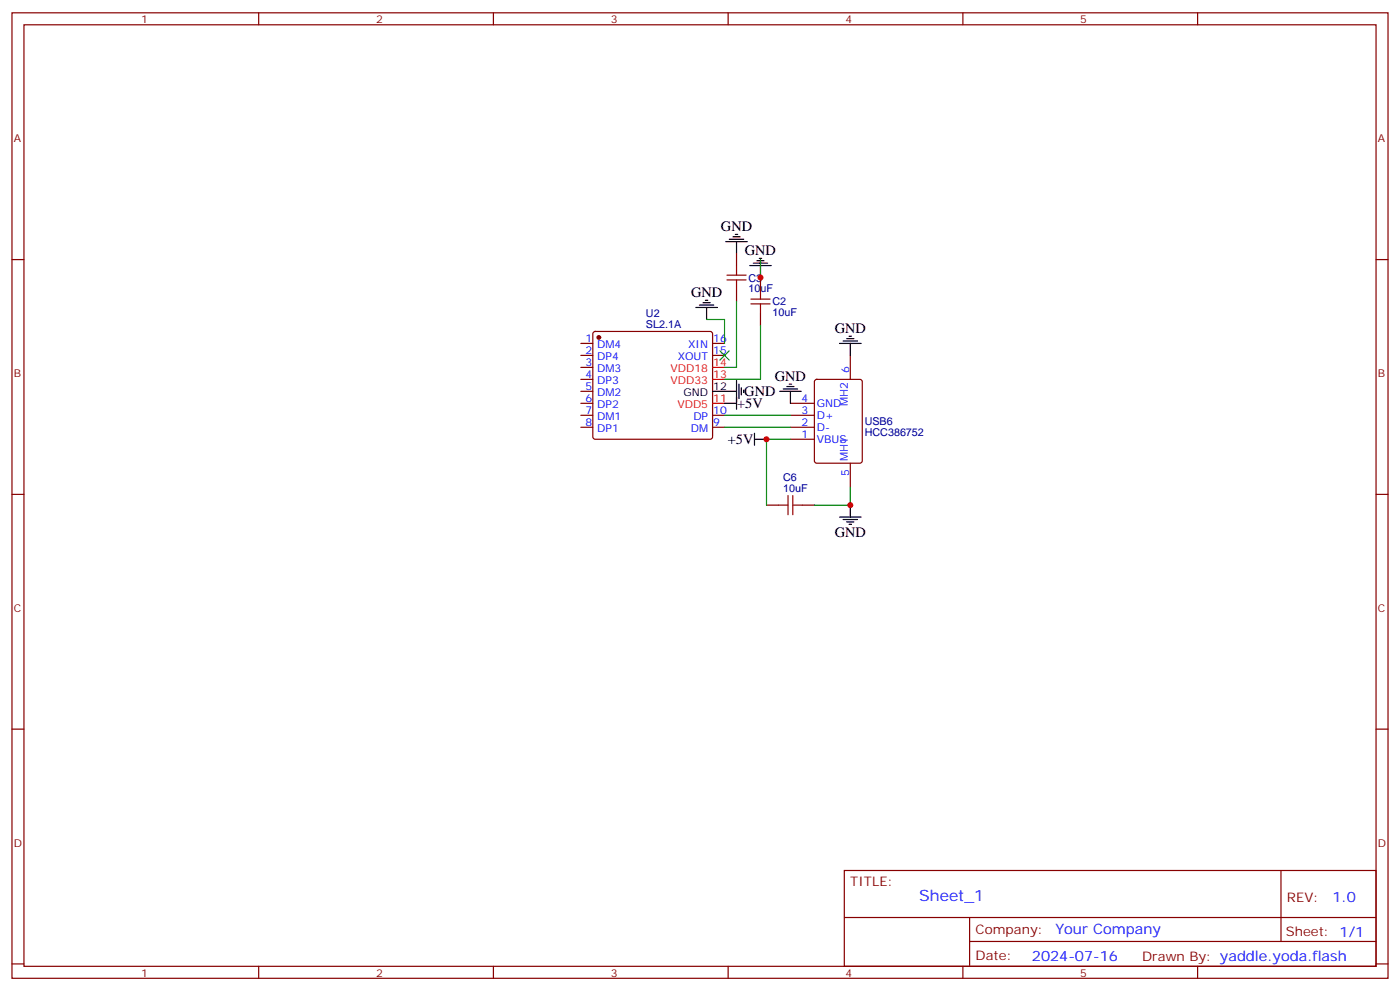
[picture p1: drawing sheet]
<svg xmlns="http://www.w3.org/2000/svg" width="412mm" height="292mm" viewBox="0 0 412 292" stroke-linecap="round" stroke-linejoin="round" font-family="sans-serif">
<g fill="none" stroke="#870000" stroke-width=".35">
<path d="M3.5 3.8h405.4v284.3h-405.4zM7.1 7.3h398.2v277.3h-398.2zM76.2 3.8v3.5M145.3 3.8v3.5M214.5 3.8v3.5M283.6 3.8v3.5M352.8 3.8v3.5M3.5 76.4h3.6M217 74.7v3.5M405.3 76.4h3.6M174.9 97.8l.4-.2h33.9l.5 .2 .2 .5v30.4l-.2 .5-.5 .2h-33.9l-.5-.3-.2-.4v-30.4zM217 85.3v3.5"/>
<path d="M224 81.7v3.6M224 92.3v3.5M171.1 101.1h3.5M171.1 104.7h3.5M171.1 108.2h3.5M171.1 111.7h3.5M171.1 115.3h3.5M171.1 118.8h3.5M209.9 101.1h3.5M209.9 104.7h3.5M232.8 118.8h7.1M240.1 111.9l.5-.2h12.7l.6 .5 .1 23.5-.5 .7h-12.9l-.7-.4v-23.6z"/>
<path d="M250.5 104.7v7M171.1 122.3h3.5M171.1 125.8h3.5M209.9 122.3h3.5M209.9 125.8h3.5M232.8 122.3h7.1M232.8 125.8h7.1M232.8 129.4h7.1M250.5 136.4v7.1M3.5 145.6h3.6M225.8 148.8h3.5M236.4 148.8h3.5"/>
<path d="M405.3 145.6h3.6M3.5 214.7h3.6M405.3 214.7h3.6M248.7 256.4h156.6v28.2h-156.6zM377.3 256.4v20.9M248.7 270.2h156.5M285.6 277.3h119.6M285.6 270.2v14.1M3.5 283.9h3.6M76.2 284.6v3.5M145.3 284.6v3.5M214.5 284.6v3.5"/>
<path d="M283.6 284.6v3.5M352.8 284.6v3.5M405.3 283.9h3.6"/>
</g>
<circle cx="176.4" cy="99.4" r=".53" fill="#870000" stroke="#870000" stroke-width=".35"/>
<path d="M209.9 118.8h3.5M209.9 111.7h3.5M209.9 108.2h3.5" fill="none" stroke="#f00" stroke-width=".35"/>
<g fill="none" stroke="#000" stroke-width=".35">
<path d="M213.8 71.2h6.3M214.8 70.4h4.3M215.9 69.7h2.1M216.6 69h.7M217 71.2v3.5M220.8 78.2h6.4M221.9 77.5h4.2M223 76.8h2.1M223.7 76.1h.7M224 78.2v3.5M205 90.6h6.3M206 89.9h4.3"/>
<path d="M207.1 89.1h2.1M207.8 88.4h.7M208.1 90.6v3.5M249.4 99.7h2.1M250.1 99h.7M209.9 115.3h7.1M213.4 118.8h3.6M217 112.1v8.4M217.7 113.1v4.3M218.4 114.2v2.1M219.1 114.9v.7M229.7 115.3h6.3"/>
<path d="M230.7 114.5h4.2M231.8 113.8h2.1M232.5 113.1h.7M232.8 115.3v3.5M247.3 101.1h6.3M248.4 100.4h4.2M250.5 101.1v3.6M222.2 129.4h3.6M222.2 127.6v3.5M247.3 152.3h6.3M248.4 153h4.2M249.4 153.7h2.1"/>
<path d="M250.1 154.4h.7M250.5 148.8v3.5"/>
</g>
<path d="M224 76.4v5.3M208.1 94.1h5.3v7M217 88.8v19.4h-3.6M224 95.8v15.9h-10.6M213.4 122.3h19.4M213.4 125.8h19.4M232.8 129.4h-7v19.4M250.5 143.5v5.3h-10.6" fill="none" stroke="#008700" stroke-width=".35"/>
<path d="M217 78.2v2.8M214.1 82.4h5.7M214.1 81h5.7M217 82.4v2.9M221.2 88.1h5.6M221.2 89.5h5.6M224 85.3v2.8M224 89.5v2.8M229.3 148.8h2.8M232.1 145.9v5.7M233.5 148.8h2.9M233.5 145.9v5.7" fill="none" stroke="#a10000" stroke-width=".35"/>
<path d="M212 103.3l2.8 2.8M214.8 103.3l-2.8 2.8" fill="none" stroke="#3c3" stroke-width=".35"/>
<g fill="#c00">
<circle cx="225.8" cy="129.4" r=".88"/>
<circle cx="224" cy="81.7" r=".88"/>
<circle cx="250.5" cy="148.8" r=".88"/>
</g>
<text font-size="4.6" fill="#00f" x="270.8" y="265.4">Sheet_1</text>
<g font-size="4.2">
<text x="212.4" y="67.9">GND</text>
<text x="219.4" y="75">GND</text>
<text x="203.6" y="87.3">GND</text>
<text x="245.9" y="98">GND</text>
<text x="228.2" y="112.1">GND</text>
<text x="219.3" y="116.7">GND</text>
<text x="217.1" y="120.2">+5V</text>
<text x="214.4" y="130.8">+5V</text>
<text x="245.9" y="158.3">GND</text>
</g>
<g font-size="4.2" fill="#00f">
<text x="392.5" y="265.6">1.0</text>
<text x="310.9" y="275.2">Your Company</text>
<text x="304" y="283">2024-07-16</text>
</g>
<g font-size="3.9" fill="#800">
<text x="250.5" y="260.9">TITLE:</text>
<text x="379.1" y="265.6">REV:</text>
<text x="287.4" y="275.1">Company:</text>
<text x="378.7" y="275.8">Sheet: 1/1</text>
<text x="287.4" y="282.8">Date:</text>
<text x="336.4" y="282.9">Drawn By: yaddle.yoda.flash</text>
</g>
<g font-size="3.2" fill="#800">
<text x="41.6" y="6.8">1</text>
<text x="110.8" y="6.8">2</text>
<text x="179.9" y="6.8">3</text>
<text x="249.1" y="6.8">4</text>
<text x="318.2" y="6.8">5</text>
<text x="4.1" y="41.9">A</text>
<text x="405.9" y="41.9">A</text>
<text x="4.1" y="111">B</text>
<text x="405.9" y="111">B</text>
<text x="4.1" y="180.2">C</text>
<text x="405.9" y="180.2">C</text>
<text x="4.1" y="249.3">D</text>
<text x="405.9" y="249.3">D</text>
<text x="41.6" y="287.6">1</text>
<text x="110.8" y="287.6">2</text>
<text x="179.9" y="287.6">3</text>
<text x="249.1" y="287.6">4</text>
<text x="318.2" y="287.6">5</text>
</g>
<g font-size="3.2" fill="#000080">
<text x="220.5" y="82.9">C3</text>
<text x="220.5" y="86.1">10uF</text>
<text x="227.5" y="90">C2</text>
<text x="190.3" y="93.3">U2</text>
<text x="227.5" y="93.1">10uF</text>
<text x="190.3" y="96.5">SL2.1A</text>
<text x="254.7" y="125.2">USB6</text>
<text x="254.7" y="128.4">HCC386752</text>
<text x="230.7" y="141.7">C6</text>
<text x="230.7" y="144.9">10uF</text>
</g>
<g font-size="3.2" fill="#00f">
<text x="172.4" y="100.8">1</text>
<text x="210.1" y="100.8">16</text>
<text x="172.4" y="104.3">2</text>
<text x="172.4" y="107.8">3</text>
<text x="175.9" y="102.6">DM4</text>
<text x="175.9" y="106.1">DP4</text>
<text x="199.6" y="106.1">XOUT</text>
<text x="202.7" y="102.6">XIN</text>
<text x="210.1" y="104.3">15</text>
<text x="172.4" y="111.4">4</text>
<text x="175.9" y="109.6">DM3</text>
<text x="175.9" y="113.1">DP3</text>
<text x="250.1" y="110" transform="rotate(-90 250.1 110)">6</text>
<text x="172.4" y="114.9">5</text>
<text x="172.4" y="118.4">6</text>
<text x="175.9" y="116.7">DM2</text>
<text x="236.1" y="118.4">4</text>
<text x="240.6" y="119.8">GND</text>
<text x="249.8" y="119.5" transform="rotate(-90 249.8 119.5)">MH2</text>
<text x="172.4" y="122">7</text>
<text x="172.4" y="125.5">8</text>
<text x="175.9" y="120.2">DP2</text>
<text x="175.9" y="123.7">DM1</text>
<text x="204.2" y="123.7">DP</text>
<text x="210.1" y="125.5">9</text>
<text x="210.1" y="122">10</text>
<text x="236.1" y="122">3</text>
<text x="236.1" y="125.5">2</text>
<text x="240.6" y="123.4">D+</text>
<text x="175.9" y="127.2">DP1</text>
<text x="203.5" y="127.2">DM</text>
<text x="236.1" y="129">1</text>
<text x="240.6" y="126.9">D-</text>
<text x="240.6" y="130.4">VBUS</text>
<text x="249.8" y="135.7" transform="rotate(-90 249.8 135.7)">MH1</text>
<text x="250.1" y="140.2" transform="rotate(-90 250.1 140.2)">5</text>
</g>
<g font-size="3.2" fill="#f00">
<text x="210.1" y="107.8">14</text>
<text x="197.5" y="113.1">VDD33</text>
<text x="197.5" y="109.6">VDD18</text>
<text x="210.1" y="111.4">13</text>
<text x="210.1" y="118.4">11</text>
<text x="199.5" y="120.2">VDD5</text>
</g>
<g font-size="3.2">
<text x="201.3" y="116.7">GND</text>
<text x="210.1" y="114.9">12</text>
</g>
</svg>
